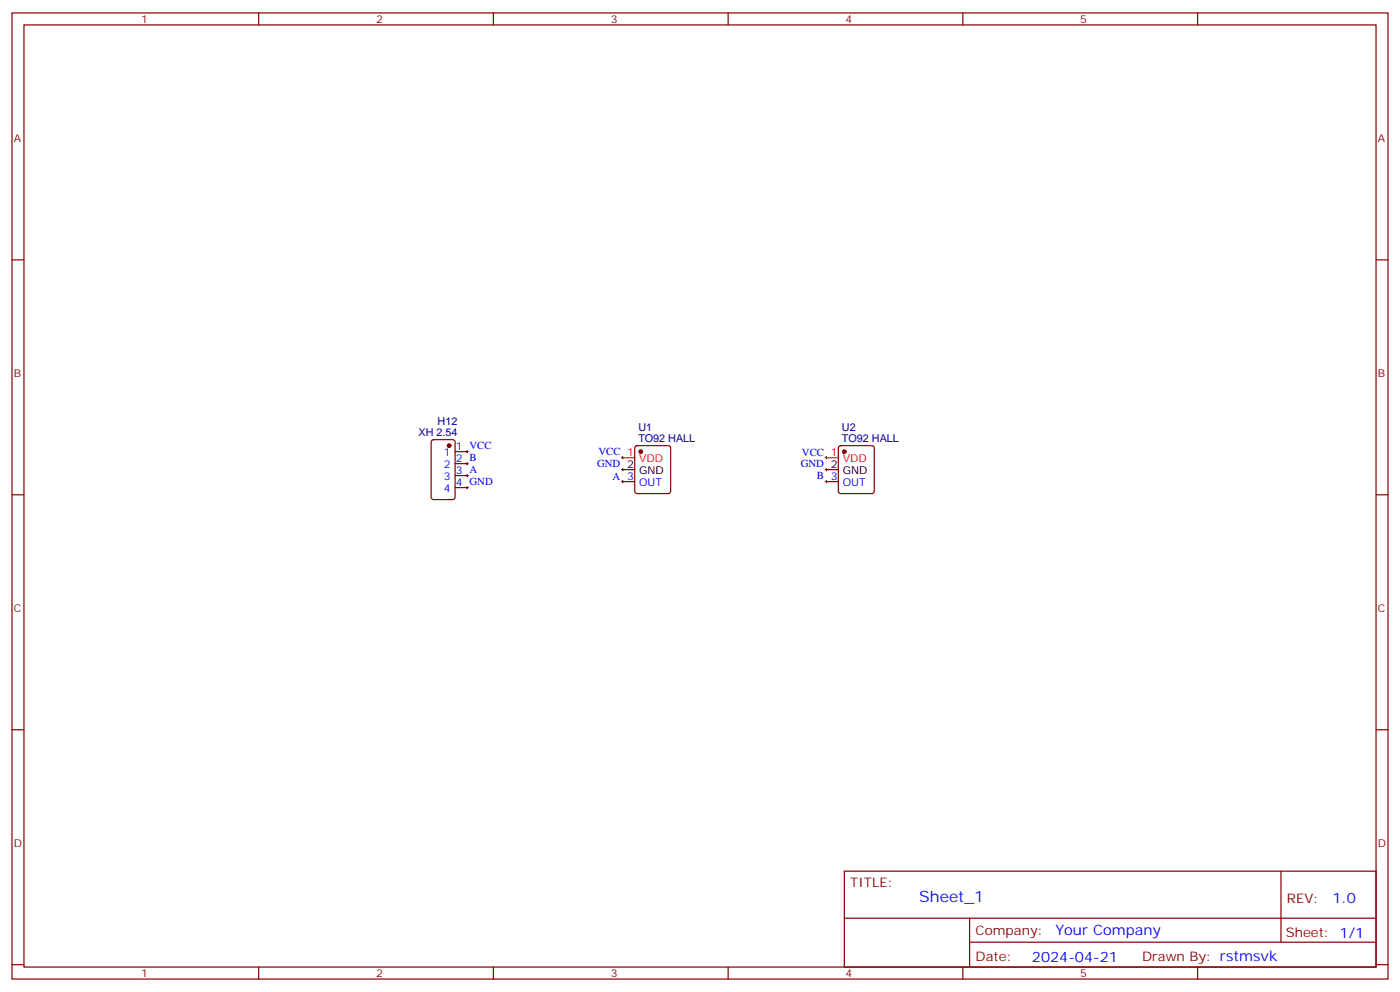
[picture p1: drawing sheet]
<svg xmlns="http://www.w3.org/2000/svg" width="412mm" height="292mm" viewBox="0 0 412 292" stroke-linecap="round" stroke-linejoin="round" font-family="sans-serif">
<g fill="none" stroke="#870000" stroke-width=".35">
<path d="M3.5 3.8h405.4v284.3h-405.4zM7.1 7.3h398.2v277.3h-398.2zM76.2 3.8v3.5M145.3 3.8v3.5M214.5 3.8v3.5M283.6 3.8v3.5M352.8 3.8v3.5M3.5 76.5h3.6M405.3 76.5h3.6M127.2 129.6l.5-.2h5.6l.7 .4 .1 16.5-.5 .7h-5.9l-.6-.4-.1-16.5zM134.1 132.9h3.5M134.1 136.5h3.5"/>
<path d="M134.1 140h3.5M187.2 131.4l.5-.2h9.1l.5 .2 .3 .5v12.7l-.3 .5-.5 .2h-9.1l-.5-.3-.2-.4v-12.7zM247.2 131.4l.4-.2h9.2l.5 .2 .2 .5v12.7l-.2 .5-.5 .2h-9.2l-.4-.3-.3-.4v-12.7zM3.5 145.6h3.6M134.1 143.5h3.5M183.4 141.7h3.6M243.4 141.7h3.5M405.3 145.6h3.6M3.5 214.8h3.6M405.3 214.8h3.6M248.7 256.4h156.6v28.2h-156.6zM377.3 256.4v20.9"/>
<path d="M248.7 270.2h156.5M285.6 277.3h119.6M285.6 270.2v14.2M3.5 283.9h3.6M76.2 284.6v3.5M145.3 284.6v3.5M214.5 284.6v3.5M283.6 284.6v3.5M352.8 284.6v3.5M405.3 283.9h3.6"/>
</g>
<g fill="none" stroke="#000" stroke-width=".29">
<path d="M137.2 132.9h.7M137.2 136.5h.7M137.2 140h.7M137.6 132.6v.7M137.6 136.1v.7M137.6 139.6v.7M183.1 134.7h.7M183.1 138.2h.7M183.4 134.3v.7M183.4 137.9v.7M243.1 134.7h.7M243.1 138.2h.7"/>
<path d="M243.4 134.3v.7M243.4 137.9v.7M137.2 143.5h.7M137.6 143.2v.7M183.1 141.7h.7M183.4 141.4v.7M243.1 141.7h.7M243.4 141.4v.7"/>
</g>
<g fill="#870000" stroke="#870000" stroke-width=".35">
<circle cx="132.3" cy="131.2" r=".53"/>
<circle cx="188.7" cy="132.9" r=".53"/>
<circle cx="248.7" cy="132.9" r=".53"/>
</g>
<path d="M183.4 138.2h3.6M243.4 138.2h3.5" fill="none" stroke="#000" stroke-width=".35"/>
<path d="M183.4 134.7h3.6M243.4 134.7h3.5" fill="none" stroke="#f00" stroke-width=".35"/>
<text font-size="4.6" fill="#00f" x="270.8" y="265.4">Sheet_1</text>
<g font-size="4.2" fill="#00f">
<text x="392.5" y="265.7">1.0</text>
<text x="310.9" y="275.2">Your Company</text>
<text x="304" y="283">2024-04-21</text>
</g>
<g font-size="3.9" fill="#800">
<text x="250.5" y="261">TITLE:</text>
<text x="379.1" y="265.7">REV:</text>
<text x="287.4" y="275.2">Company:</text>
<text x="378.7" y="275.8">Sheet: 1/1</text>
<text x="287.4" y="282.9">Date:</text>
<text x="336.4" y="282.9">Drawn By: rstmsvk</text>
</g>
<g font-size="3.2" fill="#800">
<text x="41.6" y="6.8">1</text>
<text x="110.8" y="6.8">2</text>
<text x="179.9" y="6.8">3</text>
<text x="249.1" y="6.8">4</text>
<text x="318.2" y="6.8">5</text>
<text x="4.1" y="41.9">A</text>
<text x="405.9" y="41.9">A</text>
<text x="4.1" y="111.1">B</text>
<text x="405.9" y="111.1">B</text>
<text x="4.1" y="180.2">C</text>
<text x="405.9" y="180.2">C</text>
<text x="4.1" y="249.3">D</text>
<text x="405.9" y="249.3">D</text>
<text x="41.6" y="287.6">1</text>
<text x="110.8" y="287.6">2</text>
<text x="179.9" y="287.6">3</text>
<text x="249.1" y="287.6">4</text>
<text x="318.2" y="287.6">5</text>
</g>
<g font-size="3.2" fill="#000080">
<text x="128.9" y="125.1">H12</text>
<text x="123.3" y="128.3">XH 2.54</text>
<text x="188" y="130">TO92 HALL</text>
<text x="188" y="126.9">U1</text>
<text x="248" y="130">TO92 HALL</text>
<text x="248" y="126.9">U2</text>
</g>
<g font-size="3.2" fill="#00f">
<text x="130.7" y="134.3">1</text>
<text x="130.7" y="137.9">2</text>
<text x="134.2" y="132.6">1 VCC</text>
<text x="134.2" y="136.1">2 B</text>
<text x="175.9" y="137.3">GND 2</text>
<text x="176.3" y="133.8">VCC 1</text>
<text x="235.9" y="137.3">GND 2</text>
<text x="236.2" y="134.1">VCC 1</text>
<text x="130.7" y="141.4">3</text>
<text x="134.2" y="139.6">3 A</text>
<text x="134.2" y="143.2">4 GND</text>
<text x="180.4" y="141.1">A 3</text>
<text x="188.3" y="143.2">OUT</text>
<text x="240.6" y="140.9">B 3</text>
<text x="248.2" y="143.2">OUT</text>
<text x="130.7" y="144.9">4</text>
</g>
<g font-size="3.2" fill="#f00">
<text x="188.3" y="136.1">VDD</text>
<text x="248.2" y="136.1">VDD</text>
</g>
<g font-size="3.2">
<text x="188.3" y="139.6">GND</text>
<text x="248.2" y="139.6">GND</text>
</g>
</svg>
